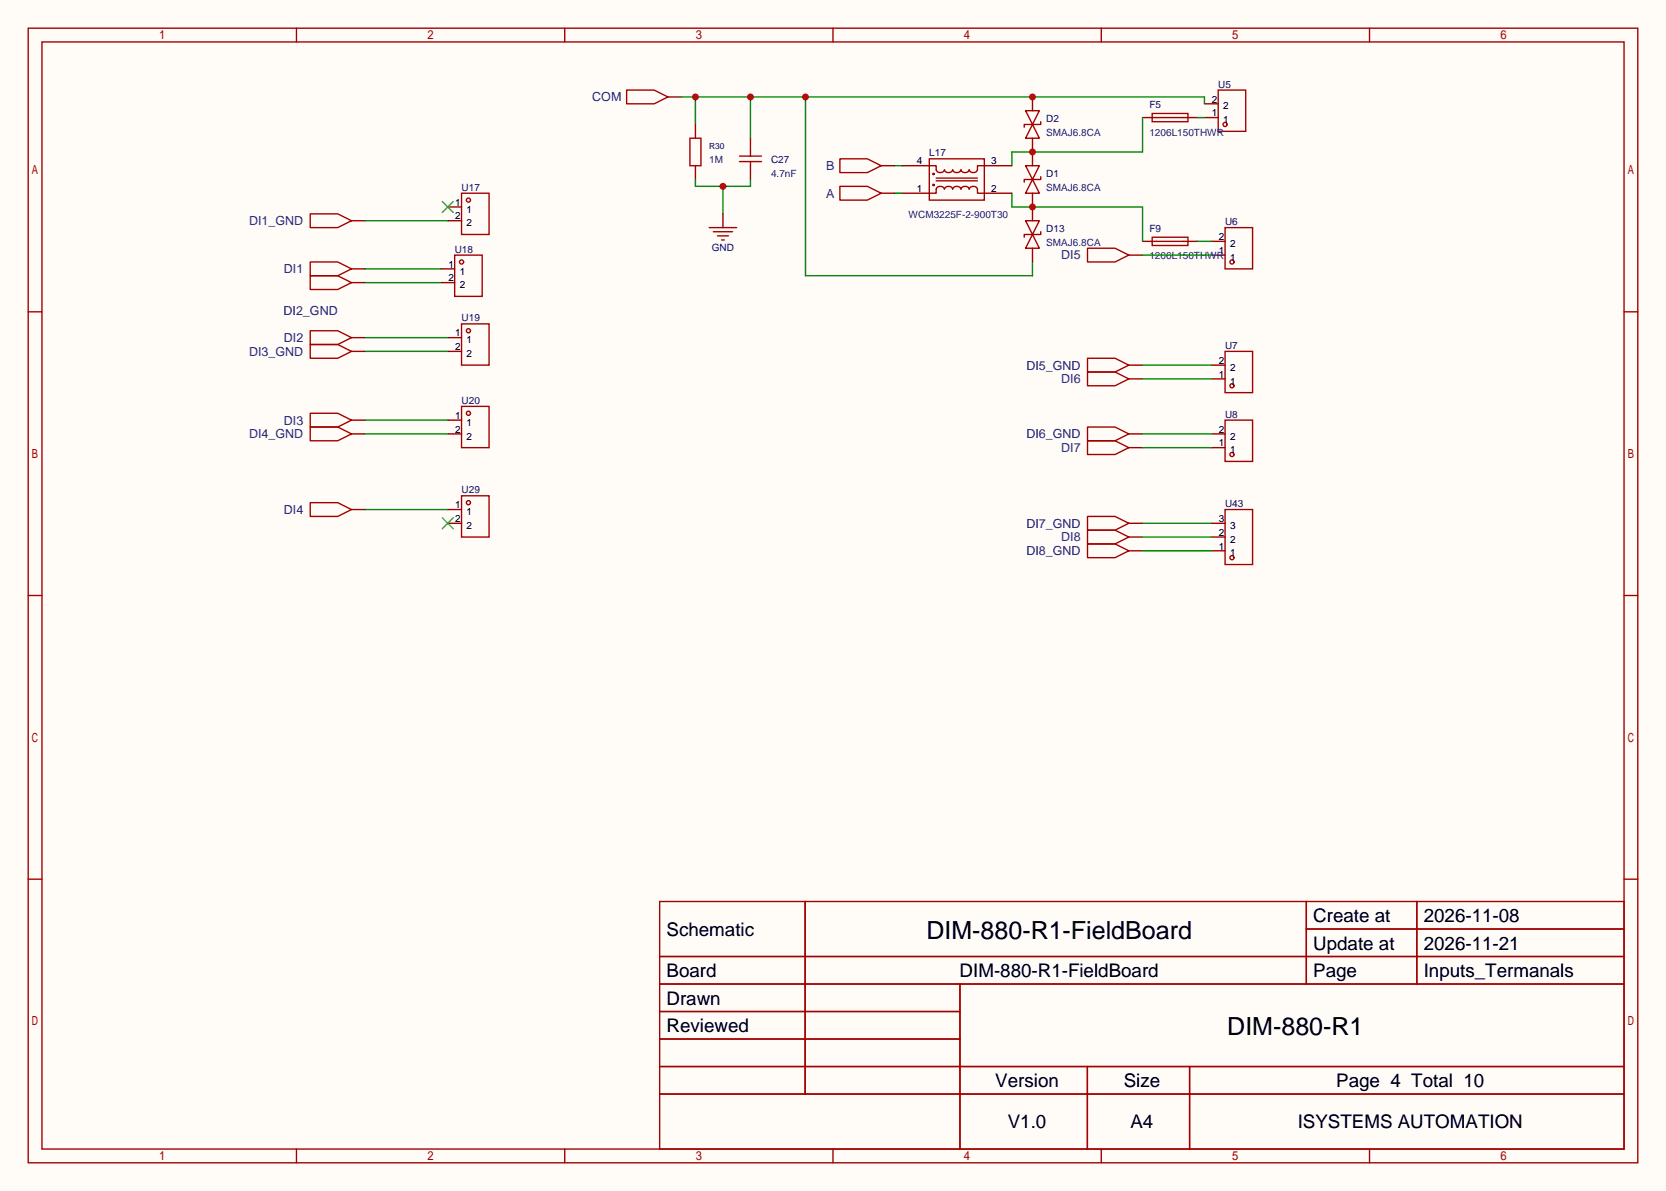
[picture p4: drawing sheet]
<svg xmlns="http://www.w3.org/2000/svg" width="308mm" height="220mm" viewBox="0 0 308 220" stroke-linecap="round" stroke-linejoin="round" font-family="sans-serif">
<path d="M0 0h307.6v220h-307.6z" fill="#fffcf7"/>
<g fill="none" stroke="#a10000" stroke-width=".25">
<path d="M5.2 5.2h297.2v209.6h-297.2zM7.7 7.7h292.1v204.5h-292.1zM54.7 5.2v2.5M104.3 5.2v2.5M115.7 16.6h5.1l2.5 1.3-2.5 1.3h-5.1zM153.8 5.2v2.5M203.3 5.2v2.5M224.9 16.6h5.1v7.7h-5.1zM252.9 5.2v2.5M57.3 39.5h5.1l2.5 1.3-2.5 1.2h-5.1zM85.2 35.7h5.1v7.6h-5.1zM155.1 34.4h5l2.6 1.3-2.6 1.3h-5z"/>
<path d="M155.1 29.3h5l2.6 1.3-2.6 1.3h-5zM189.4 20.4h2.5l-1.3 2.6zM189.4 30.6h2.5l-1.3 2.5zM190.6 23l1.3 2.5h-2.5zM190.6 33.1l1.3 2.6h-2.5zM192.2 22.5v.5h-3.1v.5M192.2 32.6v.5h-3.1v.6M212.7 21h6.6v1.5h-6.6zM213.5 21.7h5.1M5.2 57.6h2.5M57.3 48.4h5.1l2.5 1.3-2.5 1.2h-5.1zM57.3 50.9h5.1l2.5 1.3-2.5 1.3h-5.1z"/>
<path d="M83.9 47.1h5.1v7.6h-5.1zM85.2 59.8h5.1v7.6h-5.1zM189.4 40.8h2.5l-1.3 2.5zM190.6 43.3l1.3 2.5h-2.5zM192.2 42.8v.5h-3.1v.5M212.7 43.8h6.6v1.5h-6.6zM213.5 44.6h5.1M226.2 42h5.1v7.7h-5.1zM299.8 57.6h2.6M57.3 61.1h5.1l2.5 1.3-2.5 1.2h-5.1zM57.3 63.6h5.1l2.5 1.3-2.5 1.3h-5.1zM57.3 76.3h5.1l2.5 1.3-2.5 1.3h-5.1z"/>
<path d="M85.2 75.1h5.1v7.6h-5.1zM226.2 64.9h5.1v7.6h-5.1zM226.2 77.6h5.1v7.6h-5.1zM85.2 91.6h5.1v7.6h-5.1zM5.2 110h2.5M299.8 110h2.6M5.2 162.4h2.5M121.8 166.5h178v45.7h-178zM121.8 176.7h178M148.7 166.5v35.6M241.2 166.5v15.2M241.2 171.6h58.6"/>
<path d="M261.6 166.5v15.2M299.8 162.4h2.6M121.8 181.7h178M121.8 186.8h55.4M121.8 197h178M121.8 191.9h55.4M177.2 181.7v30.5M200.8 197v15.2M219.6 197v15.2M54.7 212.2v2.6M104.3 212.2v2.6M121.8 202.1h178"/>
<path d="M153.8 212.2v2.6M203.3 212.2v2.6M252.9 212.2v2.6"/>
<circle cx="86.5" cy="37" r=".38"/>
<circle cx="226.2" cy="23" r=".38"/>
<circle cx="85.2" cy="48.4" r=".38"/>
<circle cx="227.5" cy="48.4" r=".38"/>
<circle cx="86.5" cy="76.3" r=".38"/>
<circle cx="86.5" cy="61.1" r=".38"/>
<circle cx="227.5" cy="71.2" r=".38"/>
<circle cx="86.5" cy="92.8" r=".38"/>
<circle cx="227.5" cy="83.9" r=".38"/>
</g>
<g fill="none" stroke="#870000" stroke-width=".25">
<path d="M123.3 17.9h2.6M190.6 17.9v2.5M222.4 19.2h2.5M82.7 38.2h2.5M162.7 35.7h2.5M162.7 30.6h2.5M190.6 25.5v5.1M190.6 35.7v5.1M210.9 21.7h2.6M218.6 21.7h2.5M222.4 21.7h2.5M64.9 40.8h2.5"/>
<path d="M64.9 49.7h2.5M64.9 52.2h2.5M81.4 49.7h2.5M81.4 52.2h2.5M82.7 40.8h2.5M190.6 45.8v2.6M210.9 44.6h2.6M218.6 44.6h2.5M223.6 47.1h2.6M223.6 44.6h2.6M64.9 62.4h2.5M64.9 64.9h2.5"/>
<path d="M64.9 77.6h2.5M82.7 62.4h2.5M82.7 64.9h2.5M82.7 77.6h2.5M223.6 70h2.6M223.6 67.4h2.6M82.7 80.1h2.5M82.7 94.1h2.5M82.7 96.6h2.5M223.6 82.7h2.6M223.6 80.1h2.6"/>
</g>
<path d="M81.7 37.2l2 2M83.7 37.2l-2 2M81.7 95.6l2 2.1M83.7 95.6l-2 2.1" fill="none" stroke="#3c3" stroke-width=".25"/>
<path d="M125.9 17.9h96.5v1.3M128.4 17.9v5.1M138.6 17.9v7.6M148.7 17.9v33h41.9v-2.5" fill="none" stroke="#008700" stroke-width=".25"/>
<g fill="#c00">
<circle cx="190.6" cy="17.9" r=".63"/>
<circle cx="148.7" cy="17.9" r=".63"/>
<circle cx="138.6" cy="17.9" r=".63"/>
<circle cx="128.4" cy="17.9" r=".63"/>
</g>
<g fill="none" stroke="#870000" stroke-width=".25">
<path d="M128.4 23v2.5M128.4 30.6v2.5M138.6 25.5v2.6M138.6 30.6v2.5M208.4 47.1h2.5M208.4 67.4h2.5M208.4 70h2.5M64.9 80.1h2.5M64.9 94.1h2.5M208.4 80.1h2.5M208.4 99.2h2.5M208.4 96.6h2.5"/>
<path d="M208.4 82.7h2.5M223.6 99.2h2.6M223.6 96.6h2.6M208.4 101.7h2.5M223.6 101.7h2.6"/>
</g>
<g fill="none" stroke="#a10000" stroke-width=".25">
<path d="M127.4 25.5h2v5.1h-2zM136.5 29.8h4.1M136.5 28.8h4.1M138.6 28.1v.7M138.6 29.8v.8M200.8 45.8h5.1l2.5 1.3-2.5 1.3h-5.1zM57.3 78.9h5.1l2.5 1.2-2.5 1.3h-5.1zM200.8 66.2h5.1l2.5 1.2-2.5 1.3h-5.1zM200.8 78.9h5.1l2.5 1.2-2.5 1.3h-5.1zM200.8 68.7h5.1l2.5 1.3-2.5 1.2h-5.1zM57.3 92.8h5.1l2.5 1.3-2.5 1.3h-5.1zM200.8 95.4h5.1l2.5 1.2-2.5 1.3h-5.1z"/>
<path d="M200.8 81.4h5.1l2.5 1.3-2.5 1.2h-5.1zM200.8 97.9h5.1l2.5 1.3-2.5 1.3h-5.1zM226.2 94.1h5.1v10.2h-5.1zM200.8 100.5h5.1l2.5 1.2-2.5 1.3h-5.1z"/>
<circle cx="227.5" cy="103" r=".38"/>
</g>
<path d="M128.4 33.1v1.3h10.2v-1.3M133.5 34.4v5.1" fill="none" stroke="#008700" stroke-width=".25"/>
<circle cx="133.5" cy="34.4" r=".63" fill="#c00"/>
<path d="M210.9 21.7v6.4h-24.1v2.5" fill="none" stroke="#008700" stroke-width=".25"/>
<circle cx="190.6" cy="28.1" r=".63" fill="#c00"/>
<path d="M186.8 35.7v2.5h24.1v6.4M221.1 21.7h1.3M221.1 44.6h2.5" fill="none" stroke="#008700" stroke-width=".25"/>
<circle cx="190.6" cy="38.2" r=".63" fill="#c00"/>
<g fill="none" stroke="#a10000" stroke-width=".25">
<path d="M171.6 29.3h10.1v7.7h-10.1zM171.6 30.6h1.2v.8a.82 .82 0 0 0 .8 .5 .82 .82 0 0 0 .8-.5 .82 .82 0 0 0 .7 .5 .82 .82 0 0 0 .8-.5 .82 .82 0 0 0 .8 .5 .82 .82 0 0 0 .7-.5 .82 .82 0 0 0 .8 .5 .82 .82 0 0 0 .7-.5 .82 .82 0 0 0 .8 .5 .82 .82 0 0 0 .8-.5v-.8h1.2M171.6 35.7h1.2v-.8a.82 .82 0 0 1 .8-.5 .82 .82 0 0 1 .8 .5 .82 .82 0 0 1 .7-.5 .82 .82 0 0 1 .8 .5 .82 .82 0 0 1 .8-.5 .82 .82 0 0 1 .7 .5 .82 .82 0 0 1 .8-.5 .82 .82 0 0 1 .7 .5 .82 .82 0 0 1 .8-.5 .82 .82 0 0 1 .8 .5v.8h1.2M172.8 32.9h7.7M172.8 33.4h7.7M130.9 42h5.1M131.7 42.8h3.6M132.5 43.6h2M133.2 44.3h.5"/>
<circle cx="172.3" cy="34.2" r=".13"/>
<circle cx="172.3" cy="32.1" r=".13"/>
</g>
<path d="M133.5 39.5v2.5M166.5 30.6h5.1M166.5 35.7h5.1M181.7 30.6h5.1M181.7 35.7h5.1" fill="none" stroke="#870000" stroke-width=".25"/>
<g fill="none" stroke="#008700" stroke-width=".25">
<path d="M165.2 30.6h1.3M165.2 35.7h1.3M67.4 40.8h15.3M67.4 49.7h14M67.4 52.2h14M210.9 47.1h12.7M67.4 62.4h15.3M67.4 64.9h15.3M67.4 77.6h15.3M210.9 67.4h12.7M210.9 70h12.7M67.4 80.1h15.3"/>
<path d="M67.4 94.1h15.3M210.9 80.1h12.7M210.9 82.7h12.7M210.9 96.6h12.7M210.9 99.2h12.7M210.9 101.7h12.7"/>
</g>
<g font-size="4.6">
<text x="171.1" y="173.4">DIM-880-R1-FieldBoard</text>
<text x="226.6" y="191.2">DIM-880-R1</text>
</g>
<g font-size="3.5">
<text x="123.1" y="172.8">Schematic</text>
<text x="242.5" y="170.3">Create at</text>
<text x="262.9" y="170.3">2026-11-08</text>
<text x="242.5" y="175.4">Update at</text>
<text x="262.9" y="175.4">2026-11-21</text>
<text x="123.1" y="180.5">Board</text>
<text x="123.1" y="185.5">Drawn</text>
<text x="177.2" y="180.5">DIM-880-R1-FieldBoard</text>
<text x="242.5" y="180.5">Page</text>
<text x="262.9" y="180.5">Inputs_Termanals</text>
<text x="123.1" y="190.6">Reviewed</text>
<text x="183.8" y="200.8">Version</text>
<text x="207.5" y="200.8">Size</text>
<text x="246.7" y="200.8">Page 4 Total 10</text>
<text x="186.1" y="208.4">V1.0</text>
<text x="208.7" y="208.4">A4</text>
<text x="239.6" y="208.4">ISYSTEMS AUTOMATION</text>
</g>
<g font-size="2.3" fill="#00f">
<text x="109.3" y="18.7">COM</text>
<text x="152.5" y="31.4">B</text>
<text x="46" y="41.6">DI1_GND</text>
<text x="152.5" y="36.5">A</text>
<text x="195.9" y="47.9">DI5</text>
<text x="52.4" y="50.5">DI1</text>
<text x="52.3" y="58.1">DI2_GND</text>
<text x="46" y="65.7">DI3_GND</text>
<text x="52.4" y="63.2">DI2</text>
<text x="189.5" y="68.2">DI5_GND</text>
<text x="195.9" y="70.8">DI6</text>
<text x="46" y="80.9">DI4_GND</text>
<text x="52.4" y="78.4">DI3</text>
<text x="189.5" y="80.9">DI6_GND</text>
<text x="195.9" y="83.5">DI7</text>
<text x="52.4" y="94.9">DI4</text>
<text x="189.5" y="97.5">DI7_GND</text>
<text x="195.9" y="100">DI8</text>
<text x="189.5" y="102.5">DI8_GND</text>
</g>
<g font-size="1.8" fill="#000080">
<text x="224.9" y="16.2">U5</text>
<text x="193.2" y="22.5">D2</text>
<text x="212.2" y="20">F5</text>
<text x="171.6" y="28.9">L17</text>
<text x="85.2" y="35.2">U17</text>
<text x="142.4" y="30.1">C27</text>
<text x="193.2" y="32.7">D1</text>
<text x="226.2" y="41.6">U6</text>
<text x="83.9" y="46.7">U18</text>
<text x="131.4" y="46.4">GND</text>
<text x="193.2" y="42.8">D13</text>
<text x="212.2" y="42.8">F9</text>
<text x="85.2" y="59.4">U19</text>
<text x="226.2" y="64.4">U7</text>
<text x="85.2" y="74.6">U20</text>
<text x="226.2" y="77.1">U8</text>
<text x="85.2" y="91.1">U29</text>
<text x="226.2" y="93.6">U43</text>
</g>
<g font-size="1.8">
<text x="223.8" y="21.5">1</text>
<text x="223.8" y="18.9">2</text>
<text x="225.9" y="22.8">1</text>
<text x="225.9" y="20.2">2</text>
<text x="169.3" y="30.4">4</text>
<text x="169.3" y="35.5">1</text>
<text x="183" y="30.4">3</text>
<text x="183" y="35.5">2</text>
<text x="84.1" y="38">1</text>
<text x="84.1" y="40.5">2</text>
<text x="86.2" y="39.3">1</text>
<text x="86.2" y="41.8">2</text>
<text x="225" y="46.9">1</text>
<text x="225" y="44.3">2</text>
<text x="227.1" y="45.6">2</text>
<text x="82.8" y="49.4">1</text>
<text x="82.8" y="52">2</text>
<text x="84.9" y="50.7">1</text>
<text x="84.9" y="53.2">2</text>
<text x="227.1" y="48.2">1</text>
<text x="84.1" y="62.1">1</text>
<text x="84.1" y="64.7">2</text>
<text x="86.2" y="63.4">1</text>
<text x="86.2" y="65.9">2</text>
<text x="225" y="69.7">1</text>
<text x="225" y="67.2">2</text>
<text x="227.1" y="71">1</text>
<text x="227.1" y="68.5">2</text>
<text x="84.1" y="77.4">1</text>
<text x="84.1" y="79.9">2</text>
<text x="86.2" y="78.6">1</text>
<text x="86.2" y="81.2">2</text>
<text x="225" y="82.4">1</text>
<text x="225" y="79.9">2</text>
<text x="227.1" y="83.7">1</text>
<text x="227.1" y="81.2">2</text>
<text x="84.1" y="93.9">1</text>
<text x="86.2" y="95.1">1</text>
<text x="84.1" y="96.4">2</text>
<text x="86.2" y="97.7">2</text>
<text x="225" y="101.5">1</text>
<text x="225" y="99">2</text>
<text x="225" y="96.4">3</text>
<text x="227.1" y="100.2">2</text>
<text x="227.1" y="97.7">3</text>
<text x="227.1" y="102.8">1</text>
</g>
<g font-size="1.8" fill="#00f">
<text x="193.2" y="25.1">SMAJ6.8CA</text>
<text x="212.2" y="25.1">1206L150THWR</text>
<text x="130.9" y="30.1">1M</text>
<text x="142.4" y="32.7">4.7nF</text>
<text x="193.2" y="35.2">SMAJ6.8CA</text>
<text x="167.8" y="40.3">WCM3225F-2-900T30</text>
<text x="193.2" y="45.4">SMAJ6.8CA</text>
<text x="212.2" y="47.9">1206L150THWR</text>
</g>
<text font-size="1.6" fill="#000080" x="130.9" y="27.6">R30</text>
</svg>
